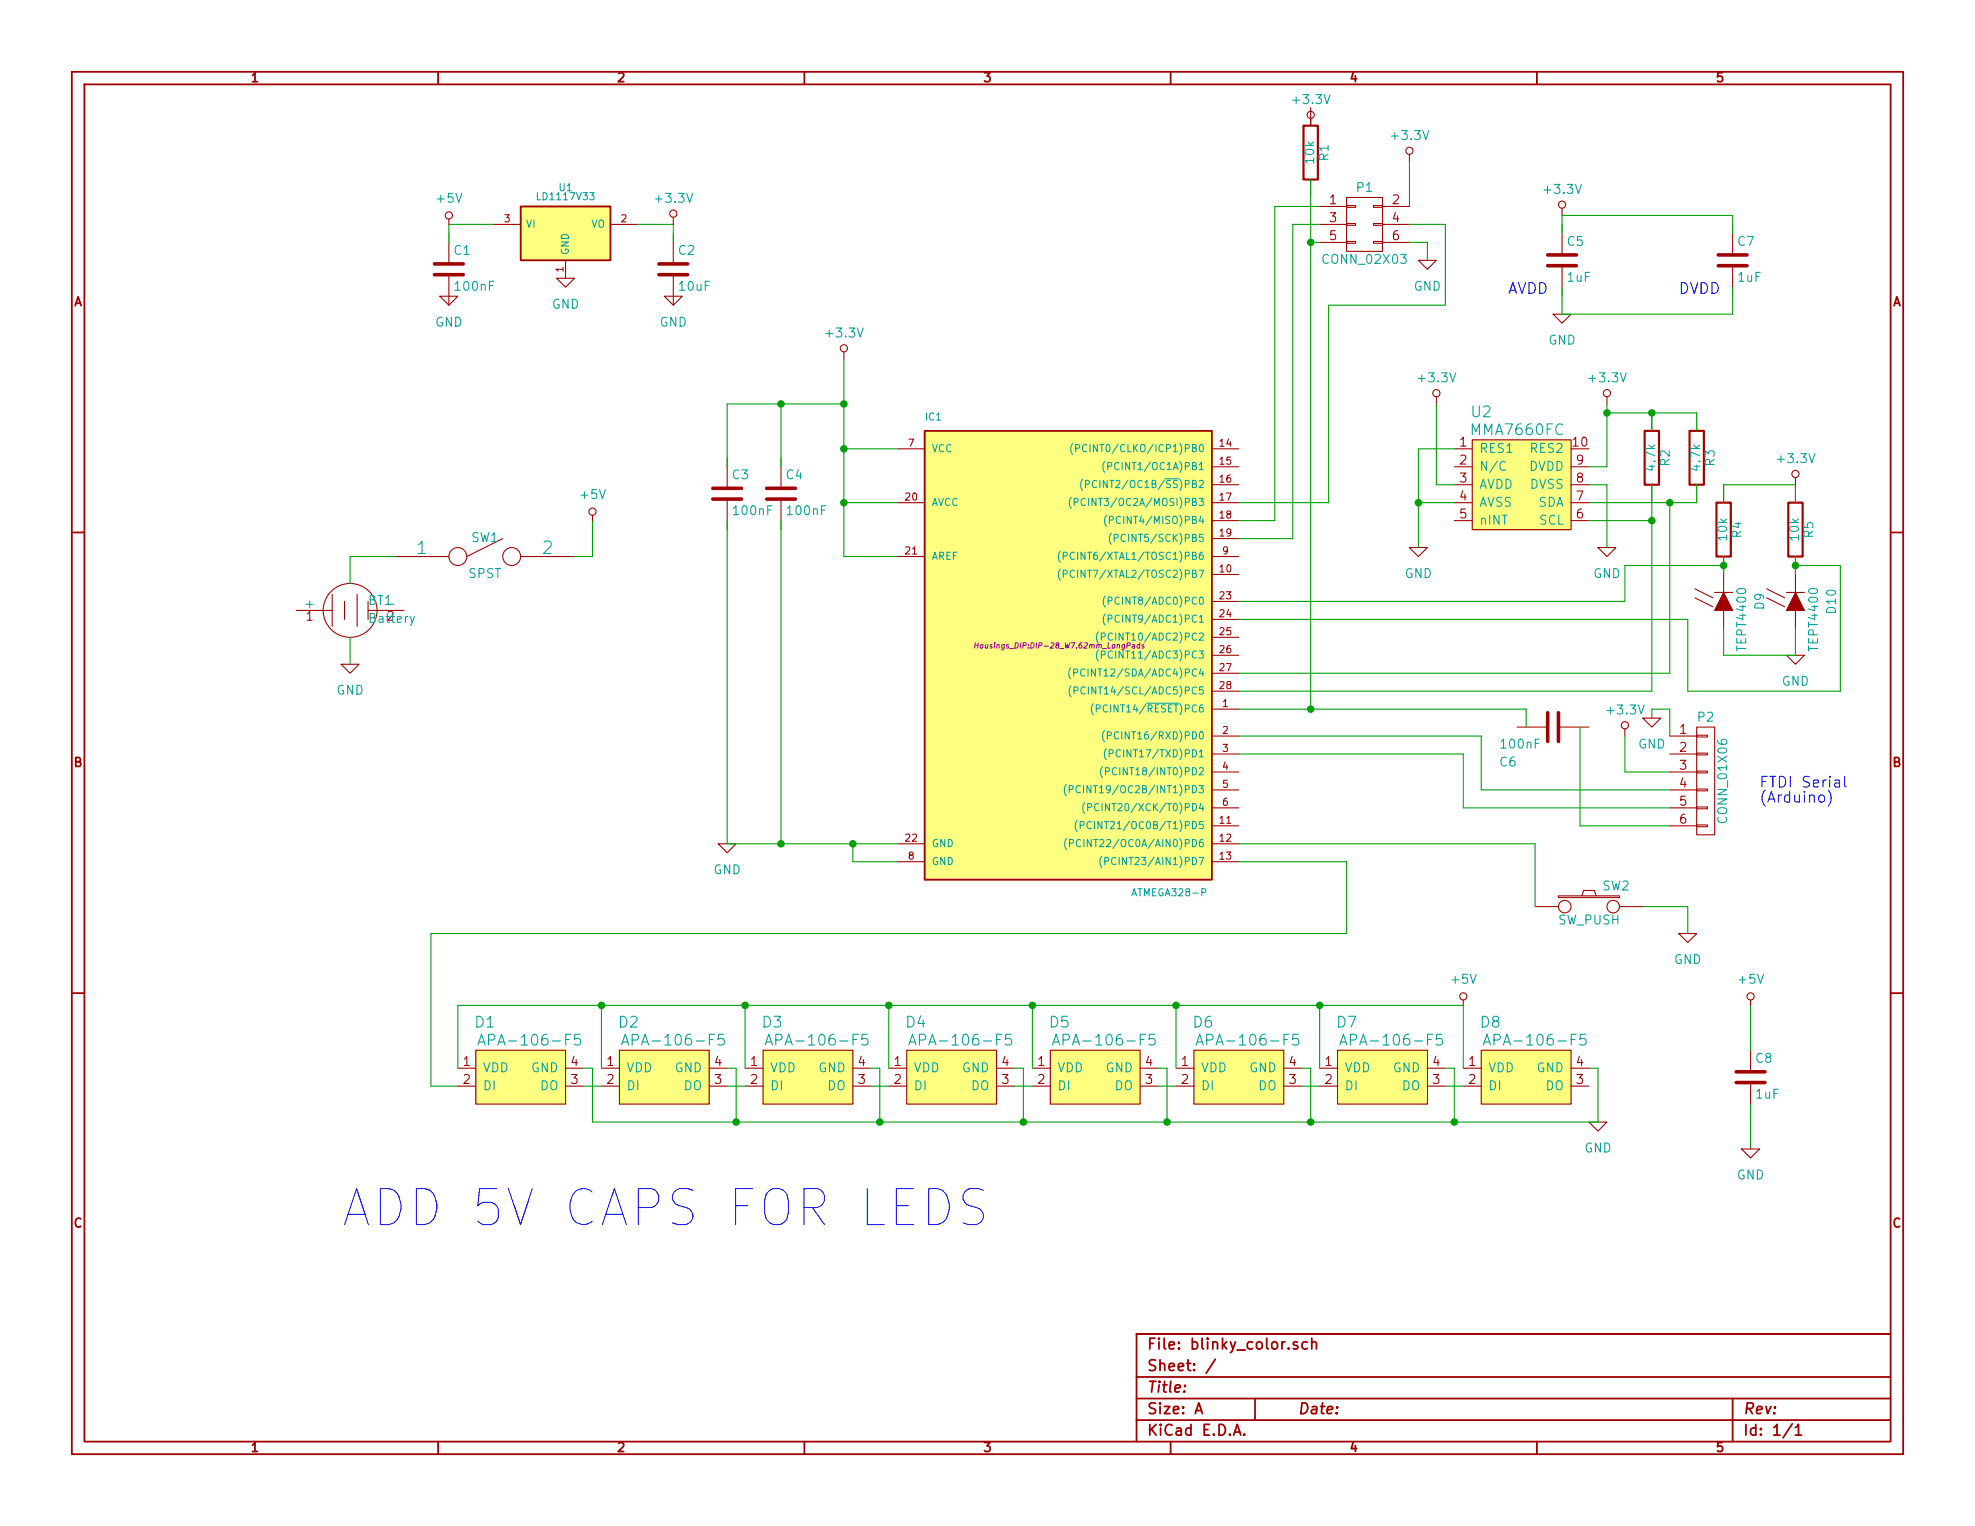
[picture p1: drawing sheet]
EESchema Schematic File Version 2
LIBS:power
LIBS:device
LIBS:transistors
LIBS:conn
LIBS:linear
LIBS:regul
LIBS:74xx
LIBS:cmos4000
LIBS:adc-dac
LIBS:memory
LIBS:xilinx
LIBS:microcontrollers
LIBS:dsp
LIBS:microchip
LIBS:analog_switches
LIBS:motorola
LIBS:texas
LIBS:intel
LIBS:audio
LIBS:interface
LIBS:digital-audio
LIBS:philips
LIBS:display
LIBS:cypress
LIBS:siliconi
LIBS:opto
LIBS:atmel
LIBS:contrib
LIBS:valves
LIBS:blinky_color-cache
EELAYER 25 0
EELAYER END
$Descr A 11000 8500
encoding utf-8
Sheet 1 1
Title ""
Date ""
Rev ""
Comp ""
Comment1 ""
Comment2 ""
Comment3 ""
Comment4 ""
$EndDescr
$Comp
L ATMEGA328-P IC1
U 1 1
P 5900 3600
F 0 "IC1" H 5150 4850 40  0000 L BNN
F 1 "ATMEGA328-P" H 6300 2200 40  0000 L BNN
F 2 "Housings_DIP:DIP-28_W7.62mm_LongPads" H 5900 3600 30  0000 C CIN
F 3 "" H 5900 3600 60  0000 C CNN
	1    5900 3600
	1    0    0    -1  
$EndComp
$Comp
L APA-106-F5 D1
U 1 1
P 2550 5950
F 0 "D1" H 2700 6200 60  0000 C CNN
F 1 "APA-106-F5" H 2950 6100 60  0000 C CNN
F 2 "Connect:bornier4" H 2550 5950 60  0001 C CNN
F 3 "" H 2550 5950 60  0000 C CNN
F 4 "COM-12986 (pk5)" H 2550 5950 60  0001 C CNN "CatNo"
	1    2550 5950
	1    0    0    -1  
$EndComp
$Comp
L APA-106-F5 D2
U 1 1
P 3350 5950
F 0 "D2" H 3500 6200 60  0000 C CNN
F 1 "APA-106-F5" H 3750 6100 60  0000 C CNN
F 2 "Connect:bornier4" H 3350 5950 60  0001 C CNN
F 3 "" H 3350 5950 60  0000 C CNN
F 4 "COM-12986 (pk5)" H 3350 5950 60  0001 C CNN "CatNo"
	1    3350 5950
	1    0    0    -1  
$EndComp
$Comp
L APA-106-F5 D3
U 1 1
P 4150 5950
F 0 "D3" H 4300 6200 60  0000 C CNN
F 1 "APA-106-F5" H 4550 6100 60  0000 C CNN
F 2 "Connect:bornier4" H 4150 5950 60  0001 C CNN
F 3 "" H 4150 5950 60  0000 C CNN
F 4 "COM-12986 (pk5)" H 4150 5950 60  0001 C CNN "CatNo"
	1    4150 5950
	1    0    0    -1  
$EndComp
$Comp
L APA-106-F5 D4
U 1 1
P 4950 5950
F 0 "D4" H 5100 6200 60  0000 C CNN
F 1 "APA-106-F5" H 5350 6100 60  0000 C CNN
F 2 "Connect:bornier4" H 4950 5950 60  0001 C CNN
F 3 "" H 4950 5950 60  0000 C CNN
F 4 "COM-12986 (pk5)" H 4950 5950 60  0001 C CNN "CatNo"
	1    4950 5950
	1    0    0    -1  
$EndComp
$Comp
L APA-106-F5 D5
U 1 1
P 5750 5950
F 0 "D5" H 5900 6200 60  0000 C CNN
F 1 "APA-106-F5" H 6150 6100 60  0000 C CNN
F 2 "Connect:bornier4" H 5750 5950 60  0001 C CNN
F 3 "" H 5750 5950 60  0000 C CNN
F 4 "COM-12986 (pk5)" H 5750 5950 60  0001 C CNN "CatNo"
	1    5750 5950
	1    0    0    -1  
$EndComp
$Comp
L APA-106-F5 D6
U 1 1
P 6550 5950
F 0 "D6" H 6700 6200 60  0000 C CNN
F 1 "APA-106-F5" H 6950 6100 60  0000 C CNN
F 2 "Connect:bornier4" H 6550 5950 60  0001 C CNN
F 3 "" H 6550 5950 60  0000 C CNN
F 4 "COM-12986 (pk5)" H 6550 5950 60  0001 C CNN "CatNo"
	1    6550 5950
	1    0    0    -1  
$EndComp
$Comp
L APA-106-F5 D7
U 1 1
P 7350 5950
F 0 "D7" H 7500 6200 60  0000 C CNN
F 1 "APA-106-F5" H 7750 6100 60  0000 C CNN
F 2 "Connect:bornier4" H 7350 5950 60  0001 C CNN
F 3 "" H 7350 5950 60  0000 C CNN
F 4 "COM-12986 (pk5)" H 7350 5950 60  0001 C CNN "CatNo"
	1    7350 5950
	1    0    0    -1  
$EndComp
$Comp
L APA-106-F5 D8
U 1 1
P 8150 5950
F 0 "D8" H 8300 6200 60  0000 C CNN
F 1 "APA-106-F5" H 8550 6100 60  0000 C CNN
F 2 "Connect:bornier4" H 8150 5950 60  0001 C CNN
F 3 "" H 8150 5950 60  0000 C CNN
F 4 "COM-12986 (pk5)" H 8150 5950 60  0001 C CNN "CatNo"
	1    8150 5950
	1    0    0    -1  
$EndComp
$Comp
L MMA7660FC U2
U 1 1
P 8100 2900
F 0 "U2" H 8250 3500 60  0000 C CNN
F 1 "MMA7660FC" H 8450 3400 60  0000 C CNN
F 2 "Housings_SSOP:MSOP-10_3x3mm_Pitch0.5mm" H 8100 2900 60  0001 C CNN
F 3 "" H 8100 2900 60  0000 C CNN
	1    8100 2900
	1    0    0    -1  
$EndComp
$Comp
L GND #PWR12
U 1 1
P 7900 3050
F 0 "#PWR12" H 7900 2800 50  0001 C CNN
F 1 "GND" H 7900 2900 50  0000 C CNN
F 2 "" H 7900 3050 60  0000 C CNN
F 3 "" H 7900 3050 60  0000 C CNN
	1    7900 3050
	1    0    0    -1  
$EndComp
$Comp
L GND #PWR20
U 1 1
P 8950 3050
F 0 "#PWR20" H 8950 2800 50  0001 C CNN
F 1 "GND" H 8950 2900 50  0000 C CNN
F 2 "" H 8950 3050 60  0000 C CNN
F 3 "" H 8950 3050 60  0000 C CNN
	1    8950 3050
	1    0    0    -1  
$EndComp
$Comp
L +3.3V #PWR14
U 1 1
P 8000 2250
F 0 "#PWR14" H 8000 2100 50  0001 C CNN
F 1 "+3.3V" H 8000 2390 50  0000 C CNN
F 2 "" H 8000 2250 60  0000 C CNN
F 3 "" H 8000 2250 60  0000 C CNN
	1    8000 2250
	1    0    0    -1  
$EndComp
$Comp
L +3.3V #PWR19
U 1 1
P 8950 2250
F 0 "#PWR19" H 8950 2100 50  0001 C CNN
F 1 "+3.3V" H 8950 2390 50  0000 C CNN
F 2 "" H 8950 2250 60  0000 C CNN
F 3 "" H 8950 2250 60  0000 C CNN
	1    8950 2250
	1    0    0    -1  
$EndComp
$Comp
L R R2
U 1 1
P 9200 2550
F 0 "R2" V 9280 2550 50  0000 C CNN
F 1 "4.7k" V 9200 2550 50  0000 C CNN
F 2 "Resistors_ThroughHole:Resistor_Horizontal_RM10mm" V 9130 2550 30  0001 C CNN
F 3 "" H 9200 2550 30  0000 C CNN
	1    9200 2550
	1    0    0    -1  
$EndComp
$Comp
L R R3
U 1 1
P 9450 2550
F 0 "R3" V 9530 2550 50  0000 C CNN
F 1 "4.7k" V 9450 2550 50  0000 C CNN
F 2 "Resistors_ThroughHole:Resistor_Horizontal_RM10mm" V 9380 2550 30  0001 C CNN
F 3 "" H 9450 2550 30  0000 C CNN
	1    9450 2550
	1    0    0    -1  
$EndComp
$Comp
L +3.3V #PWR9
U 1 1
P 4700 2000
F 0 "#PWR9" H 4700 1850 50  0001 C CNN
F 1 "+3.3V" H 4700 2140 50  0000 C CNN
F 2 "" H 4700 2000 60  0000 C CNN
F 3 "" H 4700 2000 60  0000 C CNN
	1    4700 2000
	1    0    0    -1  
$EndComp
$Comp
L C C4
U 1 1
P 4350 2750
F 0 "C4" H 4375 2850 50  0000 L CNN
F 1 "100nF" H 4375 2650 50  0000 L CNN
F 2 "Capacitors_ThroughHole:C_Rect_L7_W2_P5" H 4388 2600 30  0001 C CNN
F 3 "" H 4350 2750 60  0000 C CNN
F 4 "BC2665CT-ND" H 4350 2750 60  0001 C CNN "CatNo"
	1    4350 2750
	1    0    0    -1  
$EndComp
$Comp
L C C3
U 1 1
P 4050 2750
F 0 "C3" H 4075 2850 50  0000 L CNN
F 1 "100nF" H 4075 2650 50  0000 L CNN
F 2 "Capacitors_ThroughHole:C_Rect_L7_W2_P5" H 4088 2600 30  0001 C CNN
F 3 "" H 4050 2750 60  0000 C CNN
F 4 "BC2665CT-ND" H 4050 2750 60  0001 C CNN "CatNo"
	1    4050 2750
	1    0    0    -1  
$EndComp
$Comp
L GND #PWR8
U 1 1
P 4050 4700
F 0 "#PWR8" H 4050 4450 50  0001 C CNN
F 1 "GND" H 4050 4550 50  0000 C CNN
F 2 "" H 4050 4700 60  0000 C CNN
F 3 "" H 4050 4700 60  0000 C CNN
	1    4050 4700
	1    0    0    -1  
$EndComp
$Comp
L CONN_02X03 P1
U 1 1
P 7600 1250
F 0 "P1" H 7600 1450 50  0000 C CNN
F 1 "CONN_02X03" H 7600 1050 50  0000 C CNN
F 2 "Pin_Headers:Pin_Header_Straight_2x03" H 7600 50  60  0001 C CNN
F 3 "" H 7600 50  60  0000 C CNN
F 4 "609-2845-ND" H 7600 1250 60  0001 C CNN "CatNo"
	1    7600 1250
	1    0    0    -1  
$EndComp
$Comp
L R R1
U 1 1
P 7300 850
F 0 "R1" V 7380 850 50  0000 C CNN
F 1 "10k" V 7300 850 50  0000 C CNN
F 2 "Resistors_ThroughHole:Resistor_Horizontal_RM10mm" V 7230 850 30  0001 C CNN
F 3 "" H 7300 850 30  0000 C CNN
	1    7300 850 
	1    0    0    -1  
$EndComp
$Comp
L +3.3V #PWR10
U 1 1
P 7300 700
F 0 "#PWR10" H 7300 550 50  0001 C CNN
F 1 "+3.3V" H 7300 840 50  0000 C CNN
F 2 "" H 7300 700 60  0000 C CNN
F 3 "" H 7300 700 60  0000 C CNN
	1    7300 700 
	1    0    0    -1  
$EndComp
$Comp
L +3.3V #PWR11
U 1 1
P 7850 900
F 0 "#PWR11" H 7850 750 50  0001 C CNN
F 1 "+3.3V" H 7850 1040 50  0000 C CNN
F 2 "" H 7850 900 60  0000 C CNN
F 3 "" H 7850 900 60  0000 C CNN
	1    7850 900 
	1    0    0    -1  
$EndComp
$Comp
L GND #PWR13
U 1 1
P 7950 1450
F 0 "#PWR13" H 7950 1200 50  0001 C CNN
F 1 "GND" H 7950 1300 50  0000 C CNN
F 2 "" H 7950 1450 60  0000 C CNN
F 3 "" H 7950 1450 60  0000 C CNN
	1    7950 1450
	1    0    0    -1  
$EndComp
$Comp
L TEPT4400 D9
U 1 1
P 9600 3350
F 0 "D9" H 9600 3550 50  0000 C CNN
F 1 "TEPT4400" H 9700 3450 50  0000 C CNN
F 2 "Diodes_ThroughHole:Diode_P600_Vertical_AnodeUp" H 9600 3350 60  0001 C CNN
F 3 "" H 9600 3350 60  0000 C CNN
F 4 "751-1057-ND" H 9600 3350 60  0001 C CNN "CatNo"
	1    9600 3350
	0    1    1    0   
$EndComp
$Comp
L TEPT4400 D10
U 1 1
P 10000 3350
F 0 "D10" H 10000 3550 50  0000 C CNN
F 1 "TEPT4400" H 10100 3450 50  0000 C CNN
F 2 "Diodes_ThroughHole:Diode_P600_Vertical_AnodeUp" H 10000 3350 60  0001 C CNN
F 3 "" H 10000 3350 60  0000 C CNN
F 4 "751-1057-ND" H 10000 3350 60  0001 C CNN "CatNo"
	1    10000 3350
	0    1    1    0   
$EndComp
$Comp
L R R5
U 1 1
P 10000 2950
F 0 "R5" V 10080 2950 50  0000 C CNN
F 1 "10k" V 10000 2950 50  0000 C CNN
F 2 "Resistors_ThroughHole:Resistor_Horizontal_RM10mm" V 9930 2950 30  0001 C CNN
F 3 "" H 10000 2950 30  0000 C CNN
	1    10000 2950
	1    0    0    -1  
$EndComp
$Comp
L R R4
U 1 1
P 9600 2950
F 0 "R4" V 9680 2950 50  0000 C CNN
F 1 "10k" V 9600 2950 50  0000 C CNN
F 2 "Resistors_ThroughHole:Resistor_Horizontal_RM10mm" V 9530 2950 30  0001 C CNN
F 3 "" H 9600 2950 30  0000 C CNN
	1    9600 2950
	1    0    0    -1  
$EndComp
$Comp
L +3.3V #PWR26
U 1 1
P 10000 2700
F 0 "#PWR26" H 10000 2550 50  0001 C CNN
F 1 "+3.3V" H 10000 2840 50  0000 C CNN
F 2 "" H 10000 2700 60  0000 C CNN
F 3 "" H 10000 2700 60  0000 C CNN
	1    10000 2700
	1    0    0    -1  
$EndComp
$Comp
L SW_PUSH SW2
U 1 1
P 8850 5050
F 0 "SW2" H 9000 5160 50  0000 C CNN
F 1 "SW_PUSH" H 8850 4970 50  0000 C CNN
F 2 "Buttons_Switches_ThroughHole:SW_PUSH-12mm" H 8850 5050 60  0001 C CNN
F 3 "" H 8850 5050 60  0000 C CNN
F 4 "CKN9140-ND" H 8850 5050 60  0001 C CNN "CatNo"
	1    8850 5050
	1    0    0    -1  
$EndComp
$Comp
L GND #PWR23
U 1 1
P 9400 5200
F 0 "#PWR23" H 9400 4950 50  0001 C CNN
F 1 "GND" H 9400 5050 50  0000 C CNN
F 2 "" H 9400 5200 60  0000 C CNN
F 3 "" H 9400 5200 60  0000 C CNN
	1    9400 5200
	1    0    0    -1  
$EndComp
$Comp
L GND #PWR18
U 1 1
P 8900 6250
F 0 "#PWR18" H 8900 6000 50  0001 C CNN
F 1 "GND" H 8900 6100 50  0000 C CNN
F 2 "" H 8900 6250 60  0000 C CNN
F 3 "" H 8900 6250 60  0000 C CNN
	1    8900 6250
	1    0    0    -1  
$EndComp
$Comp
L +5V #PWR15
U 1 1
P 8150 5600
F 0 "#PWR15" H 8150 5450 50  0001 C CNN
F 1 "+5V" H 8150 5740 50  0000 C CNN
F 2 "" H 8150 5600 60  0000 C CNN
F 3 "" H 8150 5600 60  0000 C CNN
	1    8150 5600
	1    0    0    -1  
$EndComp
$Comp
L Battery BT1
U 1 1
P 1950 3400
F 0 "BT1" H 2050 3450 50  0000 L CNN
F 1 "Battery" H 2050 3350 50  0000 L CNN
F 2 "Connect:bornier2" V 1950 3440 60  0001 C CNN
F 3 "" V 1950 3440 60  0000 C CNN
	1    1950 3400
	1    0    0    -1  
$EndComp
$Comp
L SPST SW1
U 1 1
P 2700 3100
F 0 "SW1" H 2700 3200 50  0000 C CNN
F 1 "SPST" H 2700 3000 50  0000 C CNN
F 2 "Buttons_Switches_ThroughHole:SW_Micro_SPST" H 2700 3100 60  0001 C CNN
F 3 "" H 2700 3100 60  0000 C CNN
F 4 "CKN10397-ND" H 2700 3100 60  0001 C CNN "CatNo"
	1    2700 3100
	1    0    0    -1  
$EndComp
$Comp
L GND #PWR1
U 1 1
P 1950 3700
F 0 "#PWR1" H 1950 3450 50  0001 C CNN
F 1 "GND" H 1950 3550 50  0000 C CNN
F 2 "" H 1950 3700 60  0000 C CNN
F 3 "" H 1950 3700 60  0000 C CNN
	1    1950 3700
	1    0    0    -1  
$EndComp
$Comp
L LD1117S33TR U1
U 1 1
P 3150 1300
F 0 "U1" H 3150 1550 40  0000 C CNN
F 1 "LD1117V33" H 3150 1500 40  0000 C CNN
F 2 "TO_SOT_Packages_THT:TO-220_Neutral123_Vertical" H 3150 1400 40  0001 C CNN
F 3 "" H 3150 1300 60  0000 C CNN
F 4 "497-1491-5-ND" H 3150 1300 60  0001 C CNN "CatNo"
	1    3150 1300
	1    0    0    -1  
$EndComp
$Comp
L C C2
U 1 1
P 3750 1500
F 0 "C2" H 3775 1600 50  0000 L CNN
F 1 "10uF" H 3775 1400 50  0000 L CNN
F 2 "Capacitors_ThroughHole:C_Rect_L7_W2_P5" H 3788 1350 30  0001 C CNN
F 3 "" H 3750 1500 60  0000 C CNN
F 4 "445-8592-ND" H 3750 1500 60  0001 C CNN "CatNo"
	1    3750 1500
	1    0    0    -1  
$EndComp
$Comp
L C C1
U 1 1
P 2500 1500
F 0 "C1" H 2525 1600 50  0000 L CNN
F 1 "100nF" H 2525 1400 50  0000 L CNN
F 2 "Capacitors_ThroughHole:C_Rect_L7_W2_P5" H 2538 1350 30  0001 C CNN
F 3 "" H 2500 1500 60  0000 C CNN
F 4 "BC2665CT-ND" H 2500 1500 60  0001 C CNN "CatNo"
	1    2500 1500
	1    0    0    -1  
$EndComp
Wire Wire Line
	3250 6050 3350 6050
Wire Wire Line
	4050 6050 4150 6050
Wire Wire Line
	4850 6050 4950 6050
Wire Wire Line
	5650 6050 5750 6050
Wire Wire Line
	6450 6050 6550 6050
Wire Wire Line
	7250 6050 7350 6050
Wire Wire Line
	8050 6050 8150 6050
Wire Wire Line
	3250 5950 3300 5950
Wire Wire Line
	3300 5950 3300 6250
Wire Wire Line
	3300 6250 8900 6250
Wire Wire Line
	4100 6250 4100 5950
Wire Wire Line
	4100 5950 4050 5950
Wire Wire Line
	4900 6250 4900 5950
Wire Wire Line
	4900 5950 4850 5950
Connection ~ 4100 6250
Wire Wire Line
	5700 6250 5700 5950
Wire Wire Line
	5700 5950 5650 5950
Connection ~ 4900 6250
Wire Wire Line
	6500 6250 6500 5950
Wire Wire Line
	6500 5950 6450 5950
Connection ~ 5700 6250
Wire Wire Line
	7300 6250 7300 5950
Wire Wire Line
	7300 5950 7250 5950
Connection ~ 6500 6250
Wire Wire Line
	8100 6250 8100 5950
Wire Wire Line
	8100 5950 8050 5950
Connection ~ 7300 6250
Wire Wire Line
	8900 6250 8900 5950
Wire Wire Line
	8900 5950 8850 5950
Connection ~ 8100 6250
Wire Wire Line
	2550 5950 2550 5600
Wire Wire Line
	2550 5600 8150 5600
Wire Wire Line
	3350 5600 3350 5950
Wire Wire Line
	4150 5600 4150 5950
Connection ~ 3350 5600
Wire Wire Line
	4950 5600 4950 5950
Connection ~ 4150 5600
Wire Wire Line
	5750 5600 5750 5950
Connection ~ 4950 5600
Wire Wire Line
	6550 5600 6550 5950
Connection ~ 5750 5600
Wire Wire Line
	7350 5600 7350 5950
Connection ~ 6550 5600
Wire Wire Line
	8150 5600 8150 5950
Connection ~ 7350 5600
Wire Wire Line
	2550 6050 2400 6050
Wire Wire Line
	2400 6050 2400 5200
Wire Wire Line
	2400 5200 7500 5200
Wire Wire Line
	8850 2800 9450 2800
Wire Wire Line
	9300 2800 9300 3750
Wire Wire Line
	9300 3750 6900 3750
Wire Wire Line
	9200 3850 6900 3850
Wire Wire Line
	9200 2700 9200 3850
Wire Wire Line
	9200 2900 8850 2900
Wire Wire Line
	8100 2500 7900 2500
Wire Wire Line
	7900 2500 7900 3050
Wire Wire Line
	7900 2800 8100 2800
Connection ~ 7900 2800
Wire Wire Line
	8850 2700 8950 2700
Wire Wire Line
	8950 2700 8950 3050
Wire Wire Line
	8100 2700 8000 2700
Wire Wire Line
	8000 2700 8000 2250
Wire Wire Line
	8950 2600 8850 2600
Wire Wire Line
	8950 2250 8950 2600
Connection ~ 9200 2900
Wire Wire Line
	9450 2800 9450 2700
Connection ~ 9300 2800
Wire Wire Line
	9200 2400 9200 2300
Wire Wire Line
	8950 2300 9450 2300
Wire Wire Line
	9450 2300 9450 2400
Connection ~ 8950 2300
Connection ~ 9200 2300
Wire Wire Line
	6900 4800 7500 4800
Wire Wire Line
	7500 4800 7500 5200
Wire Wire Line
	4700 2500 5000 2500
Wire Wire Line
	4700 2000 4700 3100
Wire Wire Line
	4700 2800 5000 2800
Connection ~ 4700 2500
Wire Wire Line
	4700 3100 5000 3100
Connection ~ 4700 2800
Wire Wire Line
	4050 2600 4050 2250
Wire Wire Line
	4050 2250 4700 2250
Connection ~ 4700 2250
Wire Wire Line
	4350 2250 4350 2600
Connection ~ 4350 2250
Wire Wire Line
	4350 2900 4350 4700
Wire Wire Line
	4050 4700 5000 4700
Wire Wire Line
	4050 2900 4050 4700
Connection ~ 4350 4700
Wire Wire Line
	4750 4700 4750 4800
Wire Wire Line
	4750 4800 5000 4800
Connection ~ 4750 4700
Wire Wire Line
	7350 1150 7100 1150
Wire Wire Line
	7350 1250 7200 1250
Wire Wire Line
	7350 1350 7300 1350
Wire Wire Line
	7850 1150 7850 900 
Wire Wire Line
	7850 1250 8050 1250
Wire Wire Line
	8050 1250 8050 1700
Wire Wire Line
	8050 1700 7400 1700
Wire Wire Line
	7850 1350 7950 1350
Wire Wire Line
	7950 1350 7950 1450
Wire Wire Line
	7100 1150 7100 2900
Wire Wire Line
	7100 2900 6900 2900
Wire Wire Line
	7200 1250 7200 3000
Wire Wire Line
	7200 3000 6900 3000
Wire Wire Line
	7300 1000 7300 3950
Wire Wire Line
	6900 3950 8500 3950
Connection ~ 7300 1350
Wire Wire Line
	7400 1700 7400 2800
Wire Wire Line
	7400 2800 6900 2800
Wire Wire Line
	10000 3500 10000 3650
Wire Wire Line
	6900 3450 9400 3450
Wire Wire Line
	9600 3100 9600 3200
Wire Wire Line
	10000 3100 10000 3200
Wire Wire Line
	9600 2800 9600 2700
Wire Wire Line
	9600 2700 10000 2700
Wire Wire Line
	10000 2700 10000 2800
Wire Wire Line
	6900 4700 8550 4700
Wire Wire Line
	8550 4700 8550 5050
Wire Wire Line
	9150 5050 9400 5050
Wire Wire Line
	9400 5050 9400 5200
Wire Wire Line
	1950 3250 1950 3100
Wire Wire Line
	1950 3100 2200 3100
Wire Wire Line
	3200 3100 3300 3100
Wire Wire Line
	3300 3100 3300 2900
Wire Wire Line
	1950 3550 1950 3700
Wire Wire Line
	2500 1350 2500 1250
Wire Wire Line
	2500 1250 2750 1250
Wire Wire Line
	3550 1250 3750 1250
Wire Wire Line
	3750 1250 3750 1350
$Comp
L GND #PWR3
U 1 1
P 2500 1650
F 0 "#PWR3" H 2500 1400 50  0001 C CNN
F 1 "GND" H 2500 1500 50  0000 C CNN
F 2 "" H 2500 1650 60  0000 C CNN
F 3 "" H 2500 1650 60  0000 C CNN
	1    2500 1650
	1    0    0    -1  
$EndComp
$Comp
L GND #PWR7
U 1 1
P 3750 1650
F 0 "#PWR7" H 3750 1400 50  0001 C CNN
F 1 "GND" H 3750 1500 50  0000 C CNN
F 2 "" H 3750 1650 60  0000 C CNN
F 3 "" H 3750 1650 60  0000 C CNN
	1    3750 1650
	1    0    0    -1  
$EndComp
$Comp
L GND #PWR4
U 1 1
P 3150 1550
F 0 "#PWR4" H 3150 1300 50  0001 C CNN
F 1 "GND" H 3150 1400 50  0000 C CNN
F 2 "" H 3150 1550 60  0000 C CNN
F 3 "" H 3150 1550 60  0000 C CNN
	1    3150 1550
	1    0    0    -1  
$EndComp
$Comp
L +3.3V #PWR6
U 1 1
P 3750 1250
F 0 "#PWR6" H 3750 1100 50  0001 C CNN
F 1 "+3.3V" H 3750 1390 50  0000 C CNN
F 2 "" H 3750 1250 60  0000 C CNN
F 3 "" H 3750 1250 60  0000 C CNN
	1    3750 1250
	1    0    0    -1  
$EndComp
$Comp
L CONN_01X06 P2
U 1 1
P 9500 4350
F 0 "P2" H 9500 4700 50  0000 C CNN
F 1 "CONN_01X06" V 9600 4350 50  0000 C CNN
F 2 "Pin_Headers:Pin_Header_Straight_1x06" H 9500 4350 60  0001 C CNN
F 3 "" H 9500 4350 60  0000 C CNN
F 4 "S1011EC-06-ND" H 9500 4350 60  0001 C CNN "CatNo"
	1    9500 4350
	1    0    0    -1  
$EndComp
Wire Wire Line
	8250 4400 9300 4400
Wire Wire Line
	8150 4500 9300 4500
Wire Wire Line
	9300 4100 9300 3950
Wire Wire Line
	9300 3950 9200 3950
Wire Wire Line
	9200 3950 9200 4000
$Comp
L GND #PWR22
U 1 1
P 9200 4000
F 0 "#PWR22" H 9200 3750 50  0001 C CNN
F 1 "GND" H 9200 3850 50  0000 C CNN
F 2 "" H 9200 4000 60  0000 C CNN
F 3 "" H 9200 4000 60  0000 C CNN
	1    9200 4000
	1    0    0    -1  
$EndComp
$Comp
L +3.3V #PWR21
U 1 1
P 9050 4100
F 0 "#PWR21" H 9050 3950 50  0001 C CNN
F 1 "+3.3V" H 9050 4240 50  0000 C CNN
F 2 "" H 9050 4100 60  0000 C CNN
F 3 "" H 9050 4100 60  0000 C CNN
	1    9050 4100
	1    0    0    -1  
$EndComp
Wire Wire Line
	9050 4100 9050 4300
Wire Wire Line
	9050 4300 9300 4300
Wire Wire Line
	6900 4100 8250 4100
Wire Wire Line
	8250 4100 8250 4400
Wire Wire Line
	8150 4500 8150 4200
Wire Wire Line
	8150 4200 6900 4200
Text Notes 9800 4400 0    60   ~ 0
FTDI Serial\n(Arduino)
$Comp
L C C5
U 1 1
P 8700 1450
F 0 "C5" H 8725 1550 50  0000 L CNN
F 1 "1uF" H 8725 1350 50  0000 L CNN
F 2 "Capacitors_ThroughHole:C_Rect_L7_W2_P5" H 8738 1300 30  0001 C CNN
F 3 "" H 8700 1450 60  0000 C CNN
F 4 "445-8591-ND" H 8700 1450 60  0001 C CNN "CatNo"
	1    8700 1450
	1    0    0    -1  
$EndComp
$Comp
L C C7
U 1 1
P 9650 1450
F 0 "C7" H 9675 1550 50  0000 L CNN
F 1 "1uF" H 9675 1350 50  0000 L CNN
F 2 "Capacitors_ThroughHole:C_Rect_L7_W2_P5" H 9688 1300 30  0001 C CNN
F 3 "" H 9650 1450 60  0000 C CNN
F 4 "445-8591-ND" H 9650 1450 60  0001 C CNN "CatNo"
	1    9650 1450
	1    0    0    -1  
$EndComp
Wire Wire Line
	8700 1600 8700 1750
Wire Wire Line
	8700 1300 8700 1200
$Comp
L +3.3V #PWR16
U 1 1
P 8700 1200
F 0 "#PWR16" H 8700 1050 50  0001 C CNN
F 1 "+3.3V" H 8700 1340 50  0000 C CNN
F 2 "" H 8700 1200 60  0000 C CNN
F 3 "" H 8700 1200 60  0000 C CNN
	1    8700 1200
	1    0    0    -1  
$EndComp
$Comp
L GND #PWR17
U 1 1
P 8700 1750
F 0 "#PWR17" H 8700 1500 50  0001 C CNN
F 1 "GND" H 8700 1600 50  0000 C CNN
F 2 "" H 8700 1750 60  0000 C CNN
F 3 "" H 8700 1750 60  0000 C CNN
	1    8700 1750
	1    0    0    -1  
$EndComp
Text Notes 8400 1650 0    60   ~ 0
AVDD
Text Notes 9350 1650 0    60   ~ 0
DVDD
$Comp
L +5V #PWR5
U 1 1
P 3300 2900
F 0 "#PWR5" H 3300 2750 50  0001 C CNN
F 1 "+5V" H 3300 3040 50  0000 C CNN
F 2 "" H 3300 2900 60  0000 C CNN
F 3 "" H 3300 2900 60  0000 C CNN
	1    3300 2900
	1    0    0    -1  
$EndComp
$Comp
L +5V #PWR2
U 1 1
P 2500 1250
F 0 "#PWR2" H 2500 1100 50  0001 C CNN
F 1 "+5V" H 2500 1390 50  0000 C CNN
F 2 "" H 2500 1250 60  0000 C CNN
F 3 "" H 2500 1250 60  0000 C CNN
	1    2500 1250
	1    0    0    -1  
$EndComp
Text Notes 1900 6850 0    200  ~ 0
ADD 5V CAPS FOR LEDS
$Comp
L C C8
U 1 1
P 9750 6000
F 0 "C8" H 9775 6100 50  0000 L CNN
F 1 "1uF" H 9775 5900 50  0000 L CNN
F 2 "Capacitors_ThroughHole:C_Rect_L7_W2_P5" H 9788 5850 30  0001 C CNN
F 3 "" H 9750 6000 60  0000 C CNN
F 4 "445-8591-ND" H 9750 6000 60  0001 C CNN "CatNo"
	1    9750 6000
	1    0    0    -1  
$EndComp
Wire Wire Line
	9750 6150 9750 6400
Wire Wire Line
	9750 5600 9750 5850
$Comp
L GND #PWR25
U 1 1
P 9750 6400
F 0 "#PWR25" H 9750 6150 50  0001 C CNN
F 1 "GND" H 9750 6250 50  0000 C CNN
F 2 "" H 9750 6400 60  0000 C CNN
F 3 "" H 9750 6400 60  0000 C CNN
	1    9750 6400
	1    0    0    -1  
$EndComp
$Comp
L +5V #PWR24
U 1 1
P 9750 5600
F 0 "#PWR24" H 9750 5450 50  0001 C CNN
F 1 "+5V" H 9750 5740 50  0000 C CNN
F 2 "" H 9750 5600 60  0000 C CNN
F 3 "" H 9750 5600 60  0000 C CNN
	1    9750 5600
	1    0    0    -1  
$EndComp
Wire Wire Line
	8700 1200 9650 1200
Wire Wire Line
	9650 1200 9650 1300
Wire Wire Line
	8700 1750 9650 1750
Wire Wire Line
	9650 1750 9650 1600
Connection ~ 9600 3150
$Comp
L GND #PWR27
U 1 1
P 10000 3650
F 0 "#PWR27" H 10000 3400 50  0001 C CNN
F 1 "GND" H 10000 3500 50  0000 C CNN
F 2 "" H 10000 3650 60  0000 C CNN
F 3 "" H 10000 3650 60  0000 C CNN
	1    10000 3650
	1    0    0    -1  
$EndComp
Wire Wire Line
	10000 3650 9600 3650
Wire Wire Line
	9600 3650 9600 3500
Wire Wire Line
	9600 3150 9050 3150
Wire Wire Line
	9050 3150 9050 3350
Wire Wire Line
	9050 3350 6900 3350
Wire Wire Line
	10000 3150 10250 3150
Wire Wire Line
	10250 3150 10250 3850
Wire Wire Line
	10250 3850 9400 3850
Wire Wire Line
	9400 3850 9400 3450
Connection ~ 10000 3150
$Comp
L C C6
U 1 1
P 8650 4050
F 0 "C6" V 8850 3750 50  0000 L CNN
F 1 "100nF" V 8750 3750 50  0000 L CNN
F 2 "Capacitors_ThroughHole:C_Rect_L7_W2_P5" H 8688 3900 30  0001 C CNN
F 3 "" H 8650 4050 60  0000 C CNN
F 4 "BC2665CT-ND" H 8650 4050 60  0001 C CNN "CatNo"
	1    8650 4050
	0    1    1    0   
$EndComp
Wire Wire Line
	8800 4050 8800 4600
Wire Wire Line
	8800 4600 9300 4600
Wire Wire Line
	8500 3950 8500 4050
Connection ~ 7300 3950
$EndSCHEMATC
